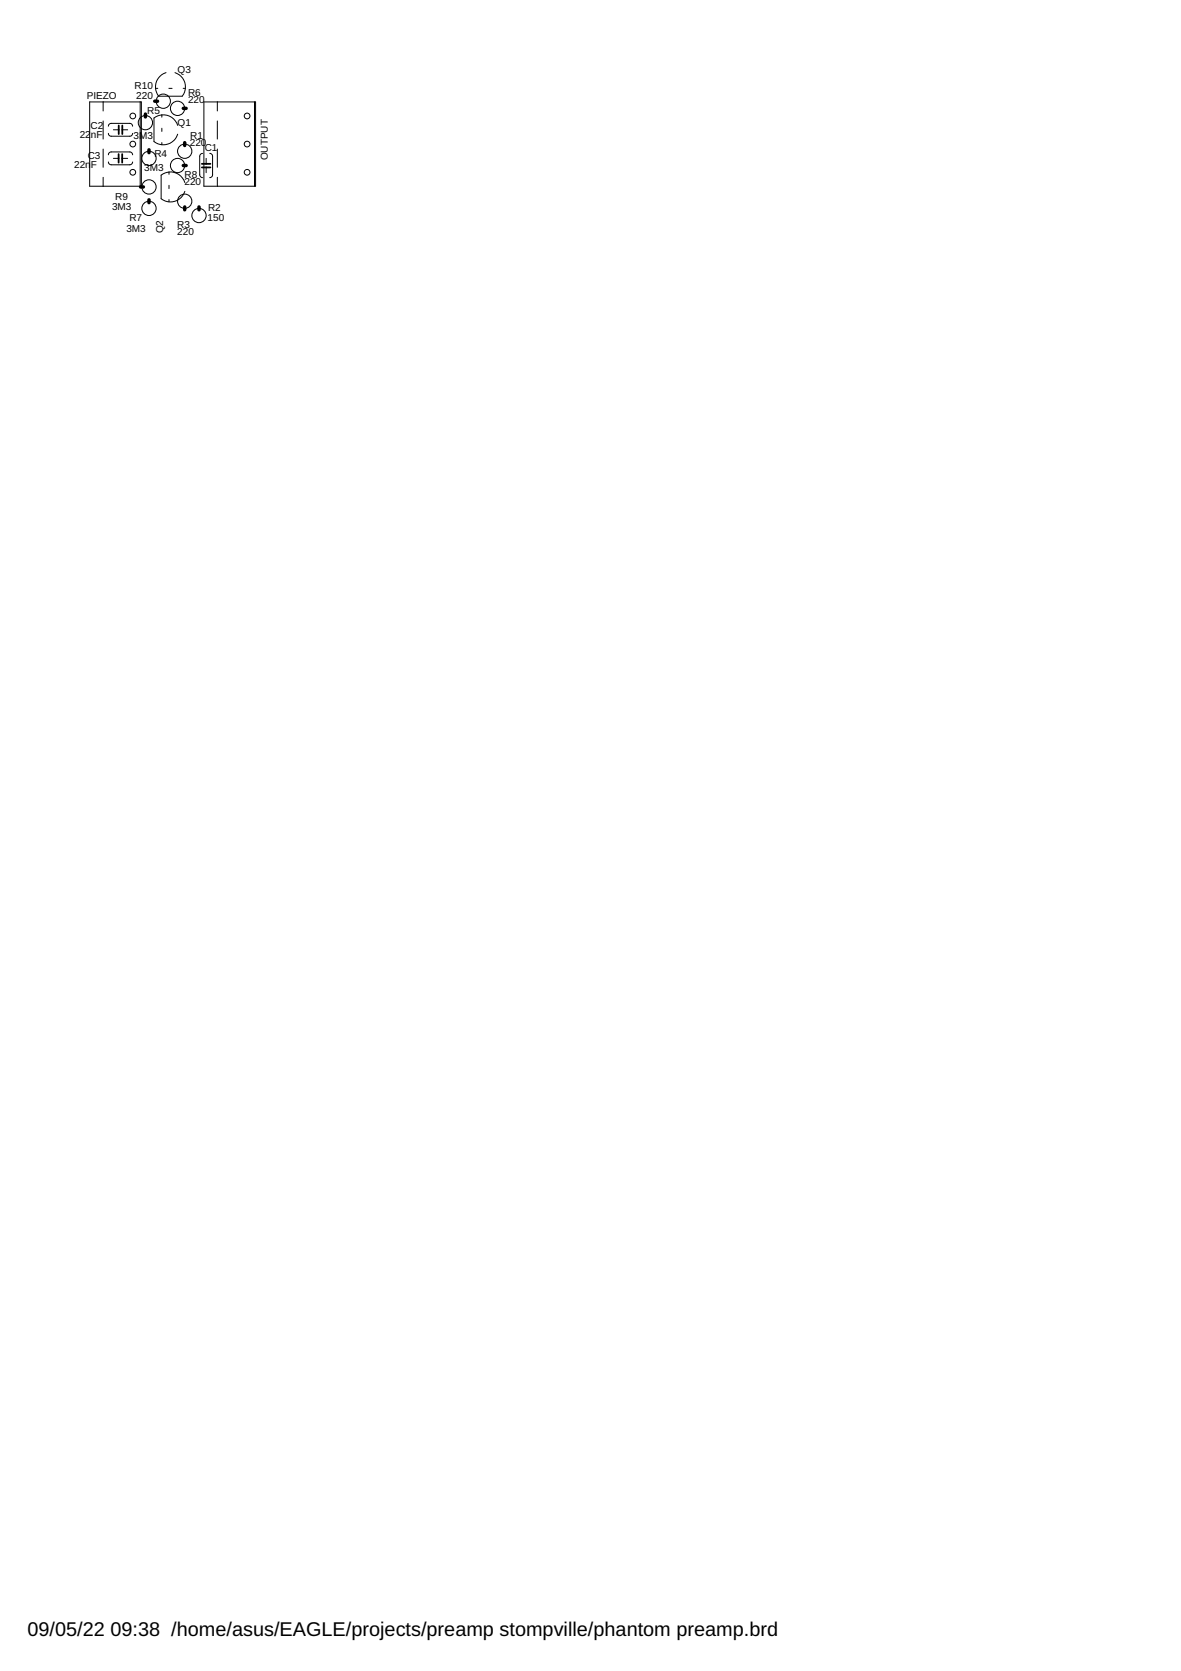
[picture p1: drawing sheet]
<svg xmlns="http://www.w3.org/2000/svg" width="210mm" height="297mm" viewBox="0 0 210 297" stroke-linecap="round" stroke-linejoin="round" font-family="sans-serif">
<g fill="none" stroke="#000" stroke-width=".18">
<path d="M15.9 18.1h9.2v15h-9.2zM18.3 18.1v1.6M24.9 18.1v15M27.6 15.7h.4M29.5 12.9a2.67 2.67 0 0 0-1.9 2.8M30 15.7h.6M31.1 12.9a2.65 2.65 0 0 1 1.3 4.2h-4.2l-.4-.7-.2-.7M32.6 15.7h.4M36.2 18.1h9.2v15h-9.2zM38.6 18.1v1.6M45.2 18.1v15M18.3 21.5v3.2"/>
<path d="M18.3 26.5v3.2M18.3 31.5v1.6M19.3 22.4v-.3l.5-.2h3.3l.4 .2 .1 .3M19.3 23.7l.2 .4 .3 .1h3.3l.3-.1 .2-.4M19.3 28.8v.3l.5 .2h3.3l.3-.1 .2-.4M19.3 27.5v-.3l.5-.2h3.3l.4 .2 .1 .3M20.2 23.1h.9M20.2 28.2h.9M21.7 28.2h1M21.7 23.1h1M28.8 20.4l-.8 .2-.6 .4v4.2a2.68 2.68 0 0 0 4.2-1.3M28.8 20.4a2.66 2.66 0 0 1 2.8 1.9"/>
<path d="M28.8 20.4v.4M28.8 22.8v.6M28.8 25.3v.4M30 30.6l-.7 .2-.7 .3v4.2a2.68 2.68 0 0 0 4.3-1.3M30 30.6a2.66 2.66 0 0 1 2.9 1.8M30 30.6v.4M30 32.9v.6M30 35.5v.4M36 27.3l-.4 .2-.1 .3v3.3l.1 .3 .4 .2M36.6 28.2v.9M36.6 29.8v.9M37.3 27.3l.4 .2 .1 .3v3.3l-.1 .3-.4 .2"/>
<path d="M38.6 21.5v3.2M38.6 26.5v3.2M38.6 31.5v1.6"/>
<circle cx="29" cy="18" r="1.27"/>
<circle cx="31.6" cy="19.3" r="1.27"/>
<circle cx="23.6" cy="30.6" r=".51"/>
<circle cx="23.6" cy="25.6" r=".51"/>
<circle cx="23.6" cy="20.6" r=".51"/>
<circle cx="25.8" cy="21.8" r="1.27"/>
<circle cx="26.5" cy="37" r="1.27"/>
<circle cx="26.5" cy="28.2" r="1.27"/>
<circle cx="26.5" cy="33.2" r="1.27"/>
<circle cx="31.6" cy="29.4" r="1.27"/>
<circle cx="32.8" cy="35.8" r="1.27"/>
<circle cx="32.8" cy="26.9" r="1.27"/>
<circle cx="35.4" cy="38.3" r="1.27"/>
<circle cx="43.9" cy="25.6" r=".51"/>
<circle cx="43.9" cy="30.6" r=".51"/>
<circle cx="43.9" cy="20.6" r=".51"/>
</g>
<path d="M21.1 27.4v1.5M21.1 22.3v1.5M21.7 27.4v1.5M21.7 22.3v1.5M35.9 29.1h1.5M35.9 29.8h1.5" fill="none" stroke="#000" stroke-width=".32"/>
<path d="M27.5 18h.5M32.6 19.3h.5M25 33.2h.5M25.8 20.3v.5M26.5 26.6v.5M26.5 35.5v.5M32.6 29.4h.5M32.8 25.4v.5M32.8 36.8v.5M35.4 36.8v.5" fill="none" stroke="#000" stroke-width=".61"/>
<g font-size="3.5">
<text x="4.9" y="290.7">09/05/22</text>
<text x="19.6" y="290.7">09:38 /home/asus/EAGLE/projects/preamp stompville/phantom preamp.brd</text>
</g>
<g font-size="1.8">
<text x="15.4" y="17.5">PIEZO</text>
<text x="23.9" y="15.8">R10</text>
<text x="24.2" y="17.7">220</text>
<text x="31.6" y="12.9">Q3</text>
<text x="33.4" y="17">R6</text>
<text x="16.1" y="22.9">C2</text>
<text x="26.2" y="20.3">R5</text>
<text x="31.6" y="22.4">Q1</text>
<text x="33.4" y="18.3">220</text>
<text x="13.2" y="29.9">22n</text>
<text x="14.2" y="24.5">22</text>
<text x="15.6" y="28.3">C3</text>
<text x="16.1" y="29.9">F</text>
<text x="16.2" y="24.5">nF</text>
<text x="23.7" y="24.7">3M3</text>
<text x="27.4" y="27.9">R4</text>
<text x="33.7" y="25.9">220</text>
<text x="33.8" y="24.7">R1</text>
<text x="36.4" y="26.8">C1</text>
<text x="47.6" y="28.5" transform="rotate(-90 47.6 28.5)">OUTPUT</text>
<text x="20.5" y="35.5">R9</text>
<text x="25.6" y="30.4">3M3</text>
<text x="32.8" y="31.6">R8</text>
<text x="32.8" y="32.9">220</text>
<text x="19.9" y="37.3">3M3</text>
<text x="22.5" y="41.2">3M3</text>
<text x="23" y="39.3">R7</text>
<text x="29" y="41.5" transform="rotate(-90 29 41.5)">Q2</text>
<text x="31.5" y="40.5">R3</text>
<text x="31.5" y="41.8">220</text>
<text x="36.9" y="39.2">150</text>
<text x="37" y="37.4">R2</text>
</g>
</svg>
